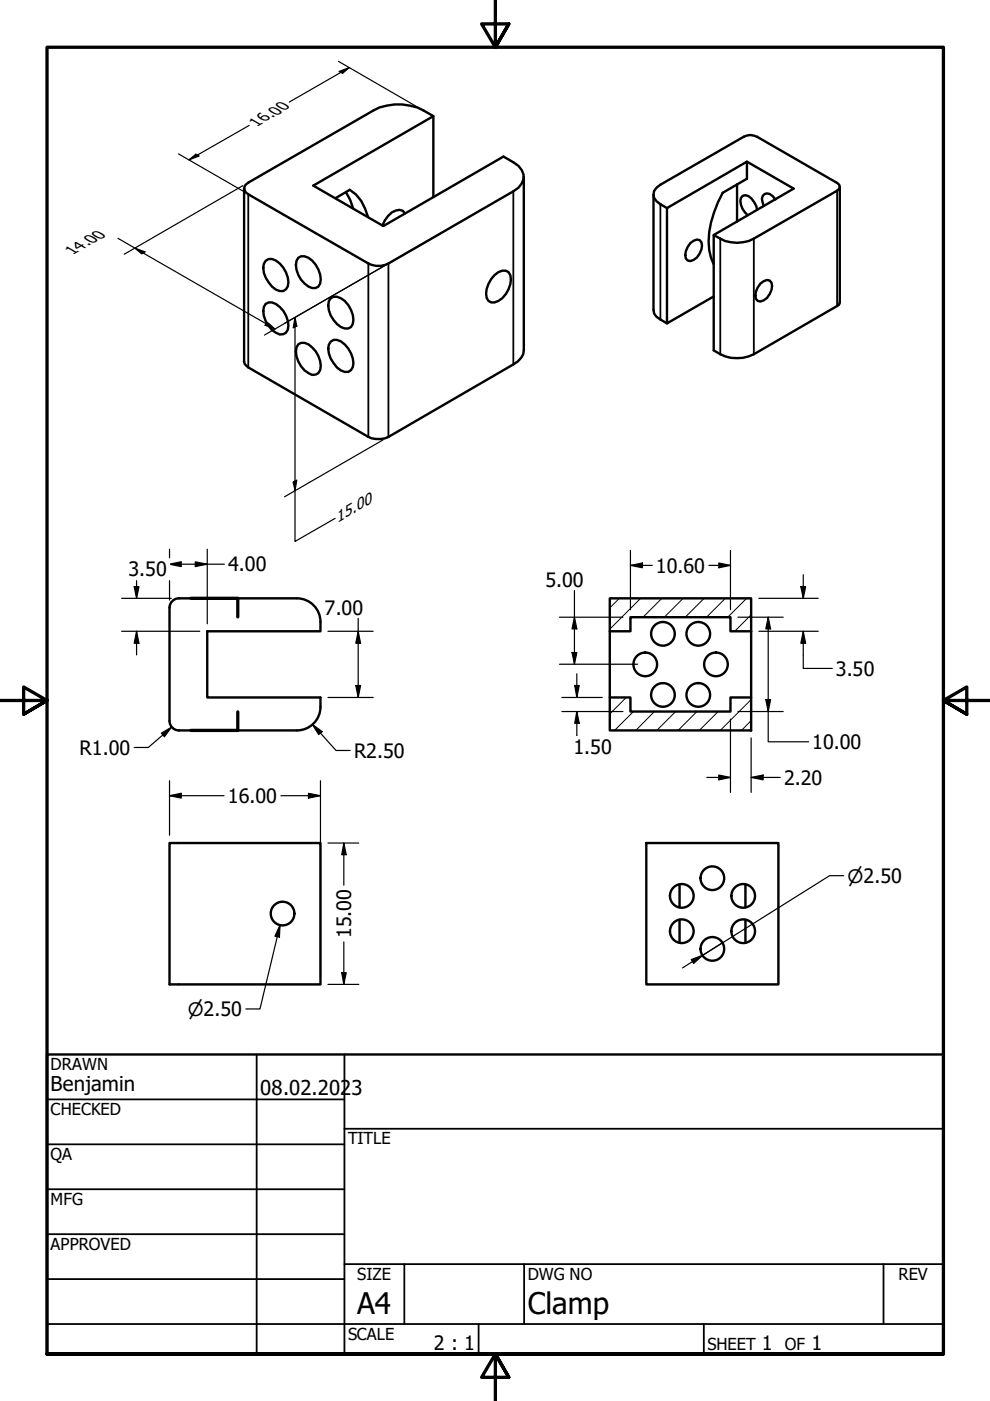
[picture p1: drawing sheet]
<svg xmlns="http://www.w3.org/2000/svg" width="210mm" height="297mm" viewBox="0 0 210 297" stroke-linecap="round" stroke-linejoin="round" font-family="sans-serif">
<!-- layer: Hatch (ANSI) -->
<g fill="none" stroke="#000" stroke-width=".21">
<path d="M131.3 126.9l-2 2M133.7 133.5l-.4 .3M135.8 126.9l-6.5 6.5M140.3 126.9l-4 4M144.8 126.9l-4 4M149.3 126.9l-4 4M153.8 126.9l-4 4M158.3 126.9l-4 4M159.3 130.4l-3.5 3.4M132.8 147.9l-3.5 3.5M134.3 150.9l-4 4M138.7 150.9l-3.9 4"/>
<path d="M143.3 150.9l-4 4M147.8 150.9l-4 4M152.3 150.9l-4 4M155.3 147.9l-.4 .3M159.3 152.8l-2.1 2.1M159.3 148.3l-6.6 6.6"/>
</g>
<!-- layer: Visible (ANSI) -->
<g fill="none" stroke="#000" stroke-width=".51">
<path d="M91.9 24.6l-25.5 14.8 14.9 8.5 25.4-14.7 2.1 1.2a3.3 3.3 0 0 1 1.8 4.5l-.7 .9-1.1 .8-26.4 15.3a4.5 4.5 0 0 1-4.3 0l-25.5-14.7a1.33 1.33 0 0 1-.8-1.2 1.33 1.33 0 0 1 .8-1.3l26.6-15.3a11.9 11.9 0 0 1 12.7 1.2v17.2M111.1 37.5v36.7a3.7 3.7 0 0 1-2.3 3.1l-26.4 15.3a5.1 5.1 0 0 1-4.3 0l-25.5-14.7-.7-.8-.1-.4v-36.8M156.3 39.1v7.9M158.4 34.3l9.9 5.7-17 9.8M178.1 39.6v24.5l-.2 .5-18.1 10.5a8.2 8.2 0 0 1-8.5-.8v-24.5a8.1 8.1 0 0 0 8.5 .8l17.7-10.2 .4-.3 .2-.5-.2-.4-.4-.4-17-9.8a2.87 2.87 0 0 0-2.8 0l-17.7 10.2a2.19 2.19 0 0 0-1.4 2 2.19 2.19 0 0 0 1.4 2.1l1.4 .8M56.3 55.3a2.11 2.11 0 0 1 3 .6 5.5 5.5 0 0 1 1.7 4.8 1.55 1.55 0 0 1-2.5 .7 5.5 5.5 0 0 1-2.6-5.5zM63.2 54.7a2.2 2.2 0 0 1 3 .5 5.6 5.6 0 0 1 1.7 4.9 1.53 1.53 0 0 1-2.5 .7 5.4 5.4 0 0 1-2.5-5.5zM71.1 42l3.1-1.8a9 9 0 0 1 3.8 5.8M73.3 40.8l.9 1.5 .7 1.9M85.9 45.3a1.75 1.75 0 0 0-2.8-.3l-.8 .8-.7 .9-.5 1.1M104.8 58.3a2.22 2.22 0 0 1 3-.6 3.4 3.4 0 0 1 0 3.6 4.1 4.1 0 0 1-3.7 2.8 2.13 2.13 0 0 1-.9-2.8l.9-2.1zM138.6 41.3v24.4l.1 .8 .5 .7 2.2 1.4"/>
<path d="M146.4 51.5l.7-.5 .7-.2 .5 .1a2.2 2.2 0 0 1 0 2.9 2.25 2.25 0 0 1-2.5 1.4 2.2 2.2 0 0 1 0-2.8zM151.3 56.1a14 14 0 0 1 .1-11l.8-2.2 1-2 5.2-3v-3.6l-17 9.8v24.5l9.9-5.7M160.5 44.5a3.9 3.9 0 0 0-2.4-3.1l-.6 .1a2.11 2.11 0 0 0-.1 2.7l1.2 1.4M164.4 42.3a1.86 1.86 0 0 0-2.3-1.2l-.4 .4-.2 .6 .4 1.6M56.3 64.4a2.22 2.22 0 0 1 3 .7 5.3 5.3 0 0 1 1.7 4.8 1.57 1.57 0 0 1-2.5 .6 5.4 5.4 0 0 1-2.6-5.4zM63.2 73a2.14 2.14 0 0 1 3 .6 5.3 5.3 0 0 1 1.7 4.9 1.53 1.53 0 0 1-2.5 .6 5.4 5.4 0 0 1-2.5-5.5zM70.1 72.4a2.11 2.11 0 0 1 3 .6 5.5 5.5 0 0 1 1.7 4.8 1.55 1.55 0 0 1-2.5 .7 5.5 5.5 0 0 1-2.6-5.4zM70.1 63.2a2.28 2.28 0 0 1 3 .6 5.6 5.6 0 0 1 1.7 4.9 1.57 1.57 0 0 1-2.5 .6 5.4 5.4 0 0 1-2.6-5.4zM161.2 60.1l.7-.5 .7-.2 .6 .1a2.2 2.2 0 0 1 0 2.8 2.25 2.25 0 0 1-2.5 1.5 2.2 2.2 0 0 1 0-2.9zM35.9 128.8v24M37.9 126.9h25M37.9 126.9a2 2 0 0 0-2 2"/>
<path d="M63 126.9a5 5 0 0 1 4.9 4.9M67.9 131.9v1.9h-24v14.1h24v1.9M129.3 126.9h30v6.9h-4.4v-2.9h-21.2v2.9h-4.4zM129.3 133.8v14.1M159.3 133.8v14.1M35.9 152.9a2 2 0 0 0 2 2M37.9 154.9h25M67.9 149.9a5 5 0 0 1-4.9 5M129.3 147.9h4.4v3h21.2v-3h4.4v7h-30zM35.9 178.7h32v30h-32zM137 178.7h28v30h-28zM144.1 187.5v4.9"/>
<path d="M144.1 195v4.9M158.1 187.5v4.9M158.1 195v4.9"/>
<circle cx="140.6" cy="134.4" r="2.51"/>
<circle cx="148" cy="134.4" r="2.51"/>
<circle cx="136.8" cy="140.9" r="2.51"/>
<circle cx="140.6" cy="147.3" r="2.51"/>
<circle cx="148" cy="147.3" r="2.51"/>
<circle cx="151.8" cy="140.9" r="2.51"/>
<circle cx="59.9" cy="193.7" r="2.51"/>
<circle cx="144.6" cy="197.4" r="2.51"/>
<circle cx="144.6" cy="189.9" r="2.51"/>
<circle cx="151" cy="186.2" r="2.51"/>
<circle cx="157.6" cy="197.4" r="2.51"/>
<circle cx="157.6" cy="189.9" r="2.51"/>
<circle cx="151" cy="201.2" r="2.51"/>
</g>
<!-- layer: Visible Narrow (ANSI) -->
<path d="M52.6 41.2v36.7M78.1 55.9v36.7M82.4 55.9v36.7M108.8 40.6v36.7M140 43.3v24.4M152.7 50.6v24.5M159.8 50.6v24.5M177.5 40.4v24.5" fill="none" stroke="#000" stroke-width=".38"/>
<!-- layer: Section Line (ANSI) -->
<path d="M40.4 126.9h10v3.9M50.4 150.9v4h-10" fill="none" stroke="#000" stroke-width=".7"/>
<!-- layer: Border (ANSI) -->
<path d="M105 0v10l-2.9-4.9h5.8l-2.9 4.9 2.9-4.9M0 148.5h10l-5-2.8v5.7l5-2.9-5 2.9M210 148.5h-10l5-2.8v5.7l-5-2.9 5 2.9M10 287.1v-277.1h190v277.1h-190h190M107.9 292l-2.9-4.9 2.9 4.9h-5.8l2.9-4.9v9.9" fill="none" stroke="#000" stroke-width=".7"/>
<!-- layer: Title (ANSI) -->
<g fill="none" stroke="#000" stroke-width=".38">
<path d="M10 233.1h63M54.4 223.6v63.5M73 239.3h127M73 223.6v63.5M10 242.6h63M10 252.1h63M10 261.7h63M10 271.2h63M73 268h127M85.7 268v12.7M111.1 268v12.7M187.3 268v12.7"/>
<path d="M10 280.7h190M101.5 280.7v6.4M149.2 280.7v6.4"/>
</g>
<path d="M10 223.6h190v63.5h-190z" fill="none" stroke="#000" stroke-width=".51"/>
<!-- layer: Dimension (ANSI) -->
<g fill="none" stroke="#000" stroke-width=".25">
<path d="M71.8 13l18.9 11M71.9 15.2l2.1-.9-1.4 1.2zM74 14.3l-12.7 7.3M37.8 32.6l13.7 7.9M40.1 33.9l1.4-1.2 .7 .4zM51.5 39.4l-25.1 14.5M52.8 26.6l-12.7 7.3M25 50.5l33.3 19.3M28.6 52.6l2.1 .8-.7 .4zM81.2 56.5l-20.9 12.1M94.5 48.9l-38.4 22.1M56.2 68.9l.7-.4 1.4 1.3z"/>
<path d="M62.5 67.3l.4 1.8-.7 .4zM62.5 67.3v47.5l8.6-4.9M81.2 93.3l-20.9 12M35.9 116.4v1.9M36.2 119.6h11.4M36.2 119.6l2.2-.5v1l-2.2-.4M41.4 119.1l2.5 .5-2.5 .5zM43.9 116.4v15.9M62.2 102.2l.7-.4-.4 2.3zM133.7 119.9l2.5-.5v1zM133.7 119.9h4.6M133.7 116.7v12.6"/>
<path d="M150.3 119.9h4.6M152.4 119.4l2.5 .5-2.5 .5zM154.9 116.7v12.6M25.8 133.8h16.6M25.8 126.9h10.5M28.4 124.4h1.1l-.5 2.5zM29 133.8l.5 2.6h-1.1zM29 123.1v3.8M29 133.8v5.1M35.9 123.1v4.1M69.5 133.8h9.6M75.9 133.8l.6 2.6h-1.1z"/>
<path d="M75.9 131.1v16.8M118.6 130.9h13.5M121.3 138.4h1l-.5 2.4zM121.8 130.9l.5 2.4h-1zM121.8 125.2v15.6M156.5 130.9h9.6M160.9 133.8h12.6M160.9 126.9h12.6M162.9 130.9l.5 2.4h-1zM162.9 130.9v26.4h8.5M169.8 124.4h1l-.5 2.5zM170.3 133.8l.5 2.6h-1z"/>
<path d="M170.3 133.8v7.9h6.2M170.3 121.8v5.1M34.2 155.4l2.2-1.2-1.5 2zM36.4 154.2l-5 4.3h-3M66.2 153.6l2.1 1.5-.7 .7zM66.2 153.6l5 5.5h3M69.5 147.9h9.6M75.4 145.3h1.1l-.6 2.6zM118.6 140.8h16.6M119.1 147.9h8.6M119.1 150.9h13M121.9 145.3h.9l-.5 2.6z"/>
<path d="M122.3 150.9l.5 2.4h-.9zM122.3 142.9v5M122.3 150.9v5M154.9 152.4v15.6M156.5 150.9h9.6M159.3 156.4v11.6M162.4 148.3h1l-.5 2.6zM35.9 168.7l2.5-.5v1zM35.9 168.7h11.6M35.9 165.5v11.6M59.6 168.7h8.3M65.4 168.2l2.5 .5-2.5 .5z"/>
<path d="M67.9 165.5v41.6M69.5 178.7h6.6M72.9 178.7l.5 2.5h-.9zM72.9 178.7v9M149.9 164.8h5M152.4 164.3l2.5 .5-2.5 .5zM159.3 164.8l2.5-.5v1zM159.3 164.8h6.1M59.4 196.1l-.2 2.6-.9-.2zM59.4 196.1l-4.3 17.8h-3M72.9 199.7v9M153.2 199.9l-4.2 2.7"/>
<path d="M178.9 185.7h-3l-26.9 16.9M69.5 208.7h6.6M72.5 206.2h.9l-.5 2.5zM146.6 203.4l2.4-.8-1.9 1.7zM149 202.6l-4.3 2.6"/>
</g>
<g fill="#000">
<path d="M71.9 15.2l2.1-.9-1.4 1.2z" fill-rule="evenodd"/>
<path d="M40.1 33.9l1.4-1.2 .7 .4z" fill-rule="evenodd"/>
<path d="M28.6 52.6l2.1 .8-.7 .4z" fill-rule="evenodd"/>
<path d="M56.2 68.9l.7-.4 1.4 1.3z" fill-rule="evenodd"/>
<path d="M62.5 67.3l.4 1.8-.7 .4z" fill-rule="evenodd"/>
<path d="M35.9 119.6l2.5-.5v1z" fill-rule="evenodd"/>
<path d="M62.2 102.2l.7-.4-.4 2.3z" fill-rule="evenodd"/>
<path d="M133.7 119.9l2.5-.5v1z" fill-rule="evenodd"/>
<path d="M28.4 124.4h1.1l-.5 2.5z" fill-rule="evenodd"/>
<path d="M29 133.8l.5 2.6h-1.1z" fill-rule="evenodd"/>
<path d="M41.4 119.1l2.5 .5-2.5 .5z" fill-rule="evenodd"/>
<path d="M75.9 133.8l.6 2.6h-1.1z" fill-rule="evenodd"/>
<path d="M121.3 138.4h1l-.5 2.4z" fill-rule="evenodd"/>
<path d="M121.8 130.9l.5 2.4h-1z" fill-rule="evenodd"/>
<path d="M152.4 119.4l2.5 .5-2.5 .5z" fill-rule="evenodd"/>
<path d="M162.9 130.9l.5 2.4h-1z" fill-rule="evenodd"/>
<path d="M169.8 124.4h1l-.5 2.5z" fill-rule="evenodd"/>
<path d="M170.3 133.8l.5 2.6h-1z" fill-rule="evenodd"/>
<path d="M34.2 155.4l2.2-1.2-1.5 2z" fill-rule="evenodd"/>
<path d="M66.2 153.6l2.1 1.5-.7 .7z" fill-rule="evenodd"/>
<path d="M75.4 145.3h1.1l-.6 2.6z" fill-rule="evenodd"/>
<path d="M121.9 145.3h.9l-.5 2.6z" fill-rule="evenodd"/>
<path d="M122.3 150.9l.5 2.4h-.9z" fill-rule="evenodd"/>
<path d="M162.4 148.3h1l-.5 2.6z" fill-rule="evenodd"/>
<path d="M35.9 168.7l2.5-.5v1z" fill-rule="evenodd"/>
<path d="M65.4 168.2l2.5 .5-2.5 .5z" fill-rule="evenodd"/>
<path d="M152.4 164.3l2.5 .5-2.5 .5z" fill-rule="evenodd"/>
<path d="M159.3 164.8l2.5-.5v1z" fill-rule="evenodd"/>
<path d="M59.4 196.1l-.2 2.6-.9-.2z" fill-rule="evenodd"/>
<path d="M72.9 178.7l.5 2.5h-.9z" fill-rule="evenodd"/>
<path d="M72.5 206.2h.9l-.5 2.5z" fill-rule="evenodd"/>
<path d="M146.6 203.4l2.4-.8-1.9 1.7z" fill-rule="evenodd"/>
</g>
<g font-size="6.3">
<text x="75.8" y="278.6">A4</text>
<text x="111.9" y="278.7">Clamp</text>
</g>
<g font-size="4.3">
<text x="10.7" y="231.4">Benjamin</text>
<text x="55.2" y="232.2">08.02.2023</text>
</g>
<g font-size="4.2">
<text x="27.2" y="122.2">3.50</text>
<text x="48.4" y="121.1">4.00</text>
<text x="115.6" y="124.4">5.00</text>
<text x="139.1" y="121.4">10.60</text>
<text x="68.8" y="130.3">7.00</text>
<text x="177.2" y="143.2">3.50</text>
<text x="16.9" y="160">R1.00</text>
<text x="75.1" y="160.6">R2.50</text>
<text x="121.6" y="159.8">1.50</text>
<text x="172.2" y="158.8">10.00</text>
<text x="166.2" y="166.4">2.20</text>
<text x="48.3" y="170.2">16.00</text>
<text x="74.4" y="198.9" transform="rotate(-90 74.4 198.9)">15.00</text>
<text x="92" y="286.3">2 : 1</text>
<text x="161.5" y="286.2">1</text>
<text x="172" y="286.2">1</text>
</g>
<g font-size="3.9">
<text x="179.7" y="187.1">⌀2.50</text>
<text x="39.8" y="215.4">⌀2.50</text>
</g>
<g font-size="3.5">
<text x="10.7" y="226.9">DRAWN</text>
<text x="10.7" y="236.4">CHECKED</text>
<text x="10.7" y="245.9">QA</text>
<text x="73.8" y="242.6">TITLE</text>
<text x="10.7" y="255.4">MFG</text>
<text x="10.7" y="265">APPROVED</text>
<text x="75.8" y="271.3">SIZE</text>
<text x="111.9" y="271.3">DWG NO</text>
<text x="190.5" y="271.3">REV</text>
<text x="73.8" y="284">SCALE</text>
<text x="150" y="286.2">SHEET</text>
<text x="166.4" y="286.2">OF</text>
</g>
<g font-size="3.4">
<text x="54.5" y="26.8" transform="rotate(-30 54.5 26.8)">16.00</text>
<text x="15.4" y="54.2" transform="rotate(-30 15.4 54.2)">14.00</text>
<text x="71.6" y="110.9" transform="rotate(-30 71.6 110.9)">15.00</text>
</g>
</svg>
